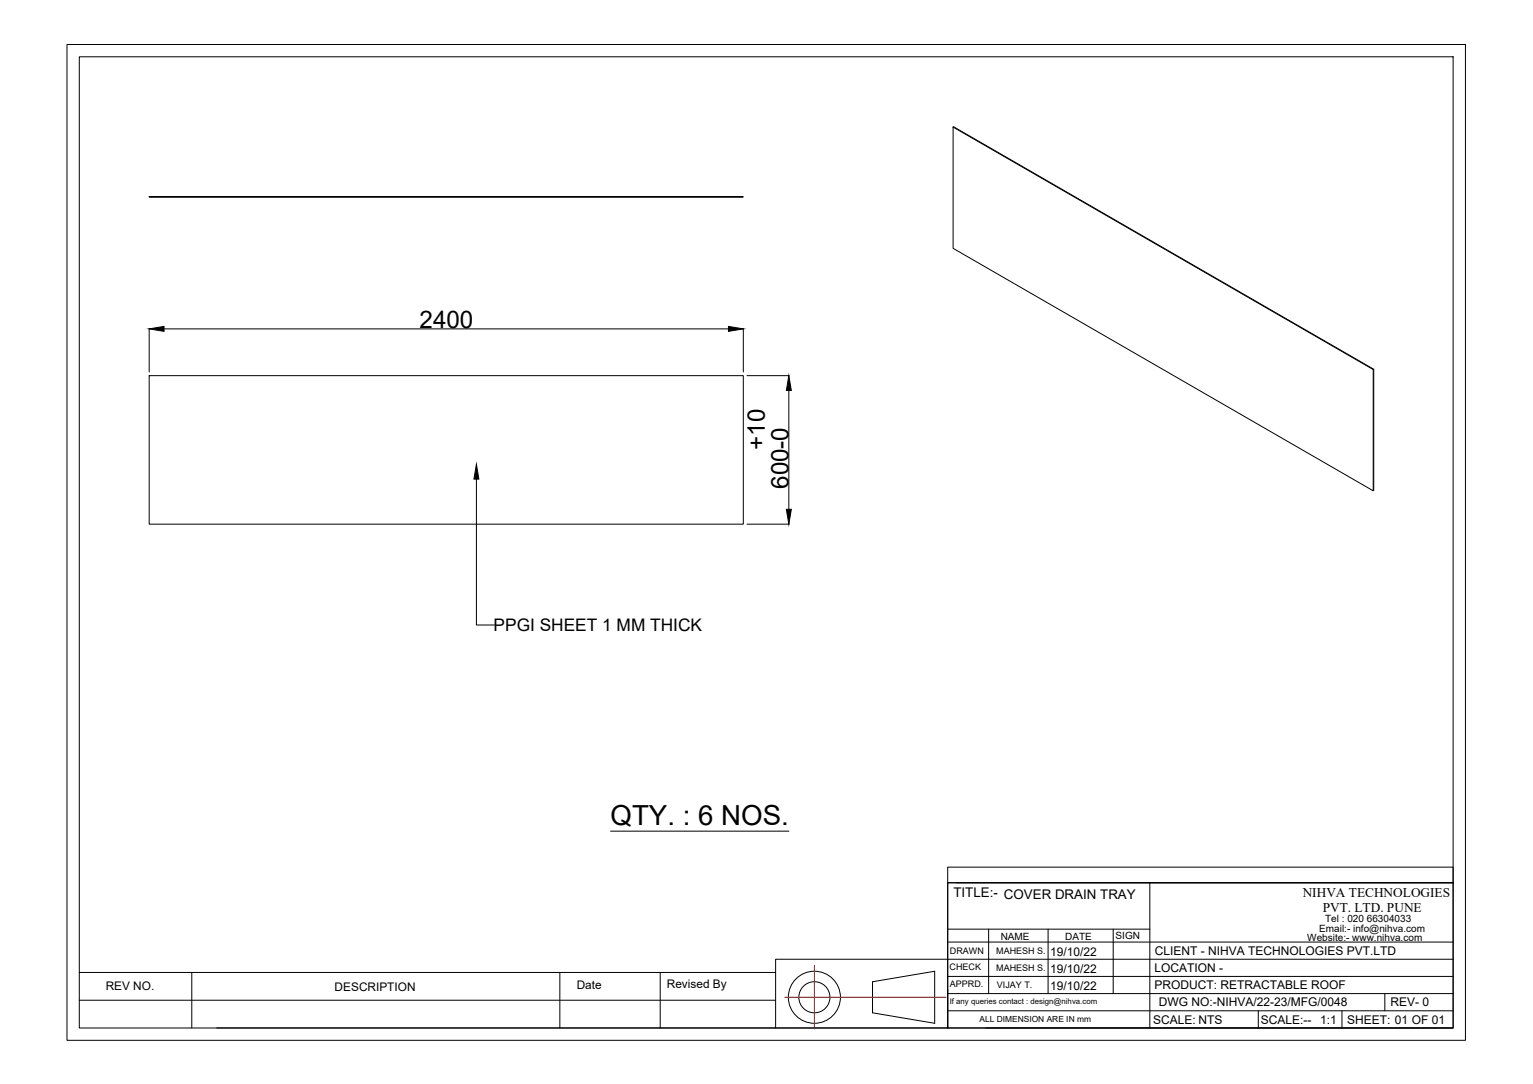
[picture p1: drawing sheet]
<svg xmlns="http://www.w3.org/2000/svg" width="594mm" height="420mm" viewBox="0 0 594 420" stroke-linecap="round" stroke-linejoin="round" font-family="sans-serif">
<!-- layer: 0 -->
<g fill="none" stroke="#000" stroke-width=".39">
<path d="M26 17.2h541.9v386h-541.9zM30.7 22h532.4v376.5h-532.4zM369.4 49.3l162.8 93.9v47l-162.8-93.9zM369.4 49.3l.2-.2 162.8 94M57.8 76.3l230.3 .1zM57.8 127.4v16.8M63.6 127.5h218.7M288.1 127.4v16.8M57.8 145.6h230.3v57.6h-230.3zM289.5 145.6h16.3M305.7 151.4v46M532.2 143.2l.2-.1v47"/>
<path d="M184.6 185.7v56.6h7M289.5 203.2h16.3M236.6 322.2h69.1M367.3 336.1h195.8v6.1h-195.8zM367.3 342.2h195.8v56.2h-195.8zM367.3 342.2v56.2h-66.7M370.6 342.2h192.5M445.6 342.2v56.2M30.7 376.9h269.9M74.3 376.9v21.6M217 376.9v21.6M255.8 376.9v21.6"/>
<path d="M367.3 378.5h195.8M367.3 365.1h195.8M367.3 360.1h78.3M383.1 360.1v25M406.2 360.1v25M431.4 360.1v25M563.1 371.8h-262.5v26.6h-216.6M30.7 387.7h269.9M338.1 380.5l24.1-4v20.1l-24.1-4zM367.3 385.1h195.8M367.3 391.8h195.8M382 398.4h181.1"/>
<path d="M487.6 391.8v6.6M520.1 391.8v6.6M536.7 385.1v6.7"/>
<circle cx="315.6" cy="386.5" r="10.1"/>
<circle cx="315.6" cy="386.5" r="6"/>
</g>
<g fill="none" stroke="#f00" stroke-width=".39">
<path d="M315.6 374.2v.5M315.6 374.8v.1M315.6 375v.6M315.6 375.8v.1M315.6 376v.6M315.6 376.7v.2M315.6 377v.6M315.6 377.7v.1M315.6 378v.6M315.6 378.7v.1M315.6 378.9v.6M315.6 379.7v.1"/>
<path d="M315.6 379.9v.6M304.1 386.5h.4M304.6 386.5h.1M304.8 386.5h.7M305.6 386.5h.1M305.8 386.5h.6M306.5 386.5h.2M306.8 386.5h.6M307.5 386.5h.1M307.8 386.5h.6M308.5 386.5h.1M308.7 386.5h.6"/>
<path d="M309.5 386.5h.1M309.7 386.5h.6M310.4 386.5h.2M310.7 386.5h.6M311.4 386.5h.1M311.7 386.5h.6M312.4 386.5h.1M312.6 386.5h.6M313.4 386.5h.1M313.6 386.5h.6M314.3 386.5h.2M314.6 386.5h.6"/>
<path d="M315.3 386.5h.1M315.6 386.5h.6M315.6 380.6v.2M315.6 380.9v.6M315.6 381.6v.1M315.6 381.9v.6M315.6 382.6v.1M315.6 382.8v.6M315.6 383.6v.1M315.6 383.8v.6M315.6 384.5v.2M315.6 384.8v.6"/>
<path d="M315.6 385.5v.1M315.6 385.8v.6M315.6 386.5v.1M315.6 386.7v.6M315.6 387.5v.1M315.6 387.7v.6M315.6 388.4v.2M315.6 388.7v.6M315.6 389.4v.1M315.6 389.6v.7M315.6 390.4v.1M315.6 390.6v.6"/>
<path d="M315.6 391.4v.1M315.6 391.6v.6M315.6 392.3v.2M315.6 392.6v.6M315.6 393.3v.1M315.6 393.6v.6M315.6 394.3v.1M315.6 394.5v.6M315.6 395.3v.1M315.6 395.5v.6M315.6 396.2v.2M315.6 396.5v.6"/>
<path d="M315.6 397.2v.1M315.6 397.4v.7M315.6 398.2v.1M315.6 398.4v.5M316.3 386.5h.1M316.5 386.5h.6M317.3 386.5h.1M317.5 386.5h.6M318.2 386.5h.2M318.5 386.5h.6M319.2 386.5h.1M319.5 386.5h.6"/>
<path d="M320.2 386.5h.1M320.4 386.5h.6M321.2 386.5h.1M321.4 386.5h.6M322.1 386.5h.2M322.4 386.5h.6M323.1 386.5h.1M323.4 386.5h.6M324.1 386.5h.1M324.3 386.5h.6M325.1 386.5h.1M325.3 386.5h.6"/>
<path d="M326 386.5h.2M326.3 386.5h.6M327 386.5h.1M327.3 386.5h.6M328 386.5h.1M328.2 386.5h.6M329 386.5h.1M329.2 386.5h.6M329.9 386.5h.2M330.2 386.5h.6M330.9 386.5h.1M331.2 386.5h.6"/>
<path d="M331.9 386.5h.1M332.1 386.5h.6M332.9 386.5h.1M333.1 386.5h.6M333.8 386.5h.2M334.1 386.5h.6M334.8 386.5h.1M335.1 386.5h.6M335.8 386.5h.1M336 386.5h.6M336.8 386.5h.1M337 386.5h.6"/>
<path d="M337.7 386.5h.2M338 386.5h.6M338.7 386.5h.1M338.9 386.5h.7M339.7 386.5h.1M339.9 386.5h.6M340.7 386.5h.1M340.9 386.5h.6M341.6 386.5h.2M341.9 386.5h.6M342.6 386.5h.1M342.9 386.5h.6"/>
<path d="M343.6 386.5h.1M343.8 386.5h.6M344.6 386.5h.1M344.8 386.5h.6M345.5 386.5h.2M345.8 386.5h.6M346.5 386.5h.1M346.7 386.5h.7M347.5 386.5h.1M347.7 386.5h.6M348.5 386.5h.1M348.7 386.5h.6"/>
<path d="M349.4 386.5h.2M349.7 386.5h.6M350.4 386.5h.1M350.7 386.5h.6M351.4 386.5h.1M351.6 386.5h.6M352.4 386.5h.1M352.6 386.5h.6M353.3 386.5h.1M353.6 386.5h.6M354.3 386.5h.1M354.5 386.5h.7"/>
<path d="M355.3 386.5h.1M355.5 386.5h.6M356.3 386.5h.1M356.5 386.5h.6M357.2 386.5h.2M357.5 386.5h.6M358.2 386.5h.1M358.4 386.5h.7M359.2 386.5h.1M359.4 386.5h.6M360.2 386.5h.1M360.4 386.5h.6"/>
<path d="M361.1 386.5h.1M361.4 386.5h.6M362.1 386.5h.1M362.3 386.5h.7M363.1 386.5h.1M363.3 386.5h.6M364.1 386.5h.1M364.3 386.5h.6M365 386.5h.2M365.3 386.5h.6M366 386.5h.1M366.2 386.5h.4"/>
</g>
<path d="M57.8 127.5l5.8-1v1.9zM282.3 126.5l5.8 1-5.8 .9zM305.7 145.6l1 5.8h-2zM184.6 180l1 5.7h-1.9zM304.7 197.4h2l-1 5.8z" fill="#000" stroke="#000" stroke-width=".39"/>
<text font-size="10.7" x="236.6" y="319.9">QTY. : 6 NOS.</text>
<g font-size="9.4">
<text x="162.6" y="127.3">2400</text>
<text x="296.4" y="174.4" transform="rotate(-90 296.4 174.4)">+10</text>
<text x="305.5" y="189.5" transform="rotate(-90 305.5 189.5)">600-0</text>
</g>
<text font-size="6.7" x="191.3" y="244.7">PPGI SHEET 1 MM THICK</text>
<g font-size="5.2">
<text x="369.5" y="347.7">TITLE:- COVER DRAIN TRAY</text>
<text x="504.8" y="347.6">NIHVA TECHNOLOGIES</text>
<text x="512.6" y="353.4">PVT. LTD. PUNE</text>
</g>
<g font-size="4.7">
<text x="407" y="370.6">19/10/22</text>
<text x="447.5" y="370.1">CLIENT - NIHVA TECHNOLOGIES PVT.LTD</text>
<text x="407" y="377.3">19/10/22</text>
<text x="447.4" y="376.7">LOCATION -</text>
<text x="407" y="383.9">19/10/22</text>
<text x="447.4" y="383.4">PRODUCT: RETRACTABLE ROOF</text>
<text x="449" y="390.1">DWG NO:-NIHVA/22-23/MFG/0048</text>
<text x="538.8" y="390">REV- 0</text>
<text x="446.9" y="396.7">SCALE: NTS</text>
<text x="488.6" y="396.7">SCALE:--</text>
<text x="511.6" y="396.7">1:1</text>
<text x="522.1" y="396.7">SHEET: 01 OF 01</text>
</g>
<g font-size="4.6">
<text x="41" y="383.6">REV NO.</text>
<text x="129.7" y="384">DESCRIPTION</text>
<text x="223.5" y="383.4">Date</text>
<text x="258.4" y="382.9">Revised By</text>
</g>
<g font-size="3.9">
<text x="513.5" y="357.3">Tel : 020 66304033</text>
<text x="387.8" y="364.2">NAME</text>
<text x="412.8" y="364.3">DATE</text>
<text x="432.3" y="363.9">SIGN</text>
<text x="506.6" y="364.7">Website:- www.nihva.com</text>
<text x="511.2" y="361.1">Email:- info@nihva.com</text>
</g>
<g font-size="3.5">
<text x="368.1" y="369.9">DRAWN</text>
<text x="386.1" y="369.7">MAHESH S.</text>
<text x="368" y="375.8">CHECK</text>
<text x="386.1" y="376.4">MAHESH S.</text>
<text x="368.1" y="382.4">APPRD.</text>
<text x="386.3" y="383">VIJAY T.</text>
</g>
<text font-size="3.3" x="379.6" y="396.3">ALL DIMENSION ARE IN mm</text>
<text font-size="3" x="368" y="389.3">If any queries contact : design@nihva.com</text>
</svg>
